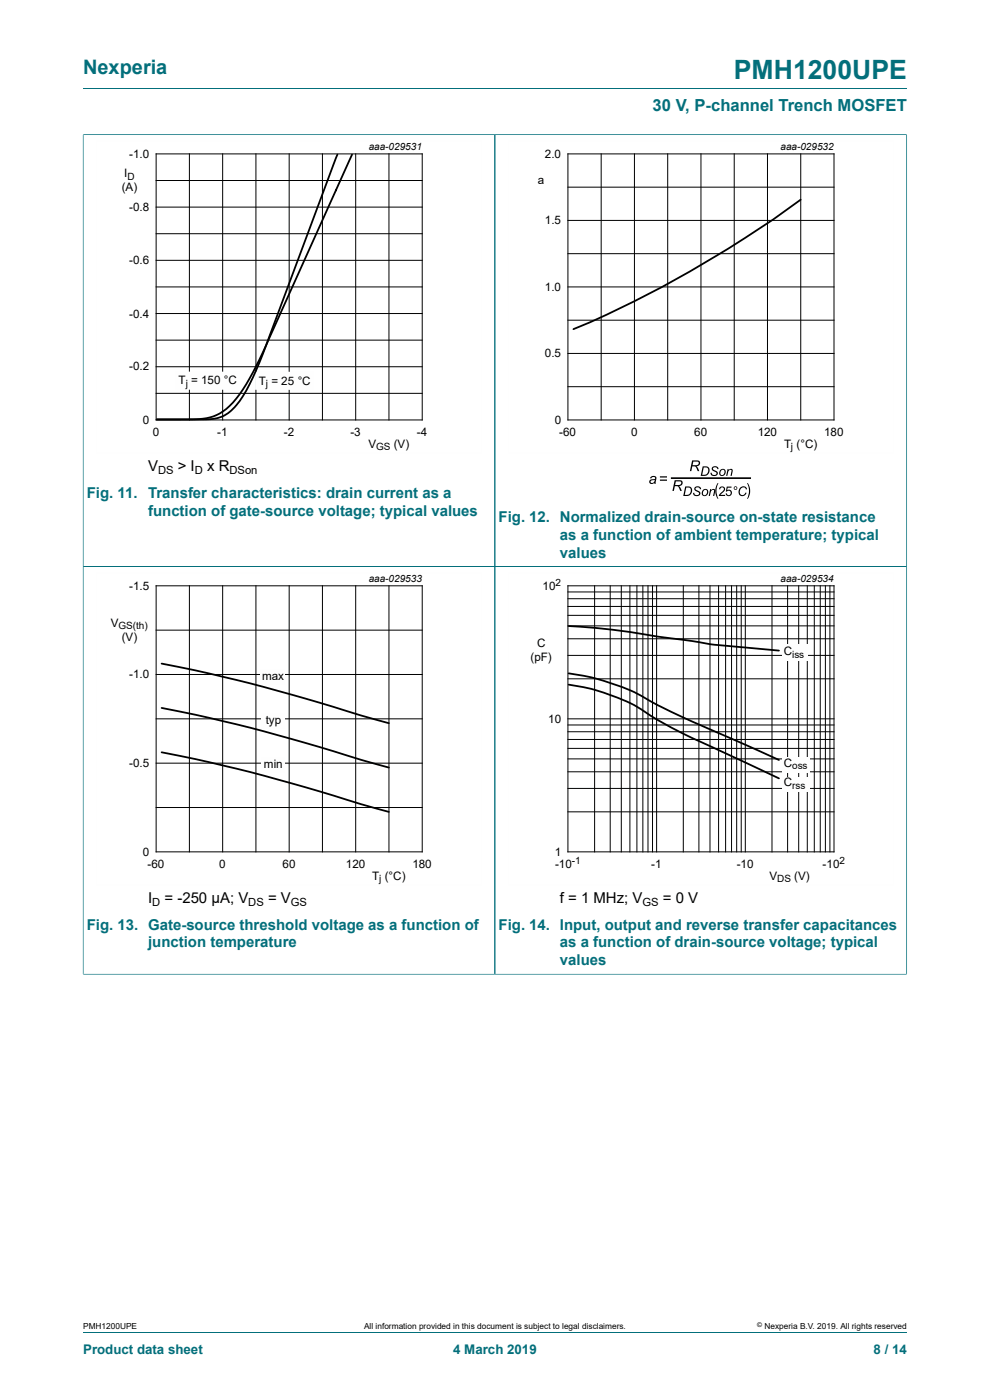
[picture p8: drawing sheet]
<svg xmlns="http://www.w3.org/2000/svg" width="210mm" height="297mm" viewBox="0 0 210 297" stroke-linecap="round" stroke-linejoin="round" font-family="sans-serif">
<path d="M17.6 18.8h174.8M17.6 28.5v91.7h87.4v-91.6h-87.4" fill="none" stroke="#036f7b" stroke-width=".21"/>
<path d="M102.3 29.8h-81.9v66.3h81.9" fill="none" stroke="#fefefe" stroke-width=".21"/>
<g fill="none" stroke="#000" stroke-width=".21">
<path d="M33.1 32.6h56.5v56.5h-56.5zM33.1 38.3h56.5M40.2 32.6v56.5M47.2 32.6v56.5M54.3 32.6v56.5M61.3 32.6v56.5M68.4 32.6v56.5M75.5 32.6v56.5M82.5 32.6v56.5M33.1 49.6h56.5M33.1 43.9h56.5M33.1 55.2h56.5"/>
<path d="M33.1 60.9h56.5M33.1 72.2h56.5M33.1 66.5h56.5M33.1 77.8h56.5M33.1 83.4h56.5"/>
</g>
<g fill="#fefefe">
<path d="M37.1 78.8l13.7 .1v3.8h-13.7z"/>
<path d="M54.1 78.9h12.5v3.8h-12.5z"/>
</g>
<path d="M71.6 32.8l-15.8 42.3a37.7 37.7 0 0 1-6.2 11.5 8.1 8.1 0 0 1-6.9 2.4h-9.5h5.7a14.8 14.8 0 0 0 8.1-1.5 23.6 23.6 0 0 0 7.1-9.4l1.9-3.8 18.7-41.5M169.8 42.4a241.3 241.3 0 0 1-48.2 27.4M34.3 150.2l8.6 1.7 10.9 2.7 11.8 3.2 16.9 5M34.3 159.6l8.6 1.8 10.9 2.6 11.1 3 17.6 5.2M34.3 140.8l7.8 1.6 11.7 2.8 11.1 3 17.6 5.2" fill="none" stroke="#000" stroke-width=".38"/>
<path d="M192.3 28.5v91.7h-174.7v86.5M192.4 28.6h-87.4v178.1h-87.4" fill="none" stroke="#036f7b" stroke-width=".21"/>
<path d="M189.6 29.8h-81.8v66.3h81.8M102.3 121.5h-81.9v66.3h81.9" fill="none" stroke="#fefefe" stroke-width=".21"/>
<g fill="none" stroke="#000" stroke-width=".21">
<path d="M120.5 32.6h56.4v56.5h-56.4zM120.5 39.7h56.4M127.5 32.6v56.5M134.6 32.6v56.5M141.6 32.6v56.5M148.7 32.6v56.5M155.7 32.6v56.5M162.8 32.6v56.5M169.9 32.6v56.5M120.5 53.8h56.4M120.5 46.8h56.4M120.5 75h56.4"/>
<path d="M120.5 67.9h56.4M120.5 60.9h56.4M120.5 82h56.4M33.1 124.3h56.5v56.4h-56.5zM33.1 133.7h56.5M40.2 124.3v56.4M47.2 124.3v56.4M54.3 124.3v56.4M61.3 124.3v56.4M68.4 124.3v56.4M75.5 124.3v56.4M82.5 124.3v56.4"/>
<path d="M33.1 143.1h56.5M33.1 152.5h56.5M33.1 161.9h56.5M33.1 171.3h56.5"/>
</g>
<g fill="#000">
<path d="M147.5 103.3a.75 .75 0 0 1 1.2 .5l-.3-.1a.45 .45 0 0 0-.4-.3 .45 .45 0 0 0-.4 .4l.1 .1a.75 .75 0 0 1 .8 1.1 .82 .82 0 0 1-.9 .2 .82 .82 0 0 1-.6-.6l.3-.1a.48 .48 0 0 0 .5 .5 .48 .48 0 0 0 .4-.5 1.05 1.05 0 0 1-.9-.9zM150.6 103.8h.3l-.1 .2a.47 .47 0 0 1 .6-.3 .47 .47 0 0 1 .3 .6l-.2 .9h-.2l.2-1.2a.49 .49 0 0 0-.6 0 .49 .49 0 0 0-.2 .5l-.1 .7h-.3zM151.2 99a.75 .75 0 0 1 1.2 .5h-.3a.45 .45 0 0 0-.4-.4 .45 .45 0 0 0-.4 .5l.1 .1a.75 .75 0 0 1 .8 1 .82 .82 0 0 1-.9 .3 .82 .82 0 0 1-.6-.7h.3a.48 .48 0 0 0 .5 .5 .48 .48 0 0 0 .4-.6 1.05 1.05 0 0 1-.9-.9zM152.2 102.5h.2l-.3 .7a3.6 3.6 0 0 0 .3 2.6h-.2a3.1 3.1 0 0 1 0-3.3zM154.3 99.5h.3l-.1 .3a.47 .47 0 0 1 .6-.4 .47 .47 0 0 1 .3 .7l-.2 .9h-.2l.2-1.2a.49 .49 0 0 0-.6 0 .49 .49 0 0 0-.2 .5l-.1 .7h-.3zM157 103.5a.83 .83 0 0 1 .8-.3 .83 .83 0 0 1 .7 .6h-.3a.7 .7 0 0 0-.9-.3 .7 .7 0 0 0-.4 .9 .59 .59 0 0 0 .6 .6 .59 .59 0 0 0 .6-.5h.3a.92 .92 0 0 1-1.4 .6 .92 .92 0 0 1-.2-1.4zM158.5 102.5h.1a3.1 3.1 0 0 1 0 3.3h-.1a3.6 3.6 0 0 0 0-3.3z"/>
<path d="M146.8 97.7h1a.64 .64 0 0 1 .7 .6 .64 .64 0 0 1-.8 .6l.6 1h-.3l-.2-.4a.71 .71 0 0 0-.9-.6l-.3 1h-.3zM147.1 97.9l-.2 .8a1.02 1.02 0 0 0 1.3-.4l-.1-.3z"/>
<path d="M138 101.2a.65 .65 0 0 1 .8-.2 .65 .65 0 0 1 .4 .7l-.1 .9h-.3v-.2a.54 .54 0 0 1-.9 .2 .54 .54 0 0 1 .2-.9l.8-.1a.39 .39 0 0 0-.3-.5 .39 .39 0 0 0-.4 .4h-.3zM138 102a.38 .38 0 0 0 .3 .5 .38 .38 0 0 0 .5-.3l.1-.4z"/>
<path d="M140 101h1.5v.3h-1.5zM140 101.7h1.5v.3h-1.5z"/>
<path d="M143.1 101.9h1a.64 .64 0 0 1 .7 .6 .64 .64 0 0 1-.8 .6l.6 1h-.3l-.2-.4a.71 .71 0 0 0-1-.6l-.2 1h-.3zM143.4 102.1l-.2 .8a1.02 1.02 0 0 0 1.3-.4l-.1-.3z"/>
<path d="M145.3 103.2h.7a1.01 1.01 0 0 1 .8 1 1.01 1.01 0 0 1-.8 1h-1.1zM145.6 103.4l-.4 1.6a.93 .93 0 0 0 1.2-.4 .93 .93 0 0 0-.2-1.1z"/>
<path d="M149.1 98.9h.6a1.01 1.01 0 0 1 .8 1 1.01 1.01 0 0 1-.8 1l-1.1 .1zM149.3 99.2l-.3 1.5a.93 .93 0 0 0 1.1-.3 .93 .93 0 0 0-.2-1.2z"/>
<path d="M149.1 104a.73 .73 0 0 1 1.1 .2 .73 .73 0 0 1-.5 1 .7 .7 0 0 1-.9-.4 .7 .7 0 0 1 .3-.8zM149.3 104a.5 .5 0 0 0-.3 .7 .5 .5 0 0 0 .7 .3l.1-.1a.47 .47 0 0 0 .2-.7 .47 .47 0 0 0-.7-.2z"/>
<path d="M152.8 99.7a.73 .73 0 0 1 1.1 .3 .73 .73 0 0 1-.5 1 .7 .7 0 0 1-.9-.4 .7 .7 0 0 1 .3-.9zM153 99.8a.5 .5 0 0 0-.3 .6 .5 .5 0 0 0 .7 .3l.1-.1a.47 .47 0 0 0 .2-.7 .47 .47 0 0 0-.7-.1z"/>
<path d="M152.7 103.3a.66 .66 0 0 1 1 .2 .66 .66 0 0 1-.3 1l-.6 .5h1v.2h-1.3l.3-.5a1.11 1.11 0 0 0 .7-1.2l-.5-.1-.2 .4h-.3zM154.2 103.2h1v.3h-.8l-.1 .5a.67 .67 0 0 1 .9 .3 .67 .67 0 0 1-.4 .9 .67 .67 0 0 1-.9-.5h.3a.45 .45 0 0 0 .6 .2 .45 .45 0 0 0 .1-.7 .45 .45 0 0 0-.6 0l-.3 .1z"/>
<path d="M155.6 103.5a.4 .4 0 0 1 .8 0 .4 .4 0 0 1-.8 0zM155.8 103.5a.25 .25 0 0 0 .5 0 .25 .25 0 0 0-.5 0z"/>
</g>
<path d="M142.5 101.4h16.6" fill="none" stroke="#000" stroke-width=".35"/>
<g fill="#fefefe">
<path d="M55.4 160.7h5v3.3h-5z"/>
<path d="M55.4 151.2h5v3.4h-5z"/>
<path d="M55.3 141.9h5.2v3.3h-5.2z"/>
</g>
<path d="M192.4 206.7h-87.4v-86.5h87.3v86.5" fill="none" stroke="#036f7b" stroke-width=".21"/>
<path d="M189.6 121.5h-81.8v66.3h81.8" fill="none" stroke="#fefefe" stroke-width=".21"/>
<g fill="none" stroke="#000" stroke-width=".21">
<path d="M120.5 124.3h56.4v56.4h-56.4zM120.5 139h56.4M120.5 135.5h56.4M120.5 132.8h56.4M120.5 130.5h56.4M120.5 128.7h56.4M120.5 127h56.4M120.5 125.6h56.4M126.1 124.3v56.4M129.4 124.3v56.4M131.8 124.3v56.4M133.6 124.3v56.4"/>
<path d="M135.1 124.3v56.4M136.4 124.3v56.4M137.5 124.3v56.4M138.4 124.3v56.4M139.3 124.3v56.4M144.9 124.3v56.4M148.3 124.3v56.4M150.6 124.3v56.4M152.4 124.3v56.4M153.9 124.3v56.4M155.2 124.3v56.4M156.3 124.3v56.4"/>
<path d="M157.2 124.3v56.4M158.1 124.3v56.4M163.8 124.3v56.4M167.1 124.3v56.4M169.4 124.3v56.4M171.2 124.3v56.4M172.7 124.3v56.4M174 124.3v56.4M175.1 124.3v56.4M176 124.3v56.4M120.5 158.8h56.4M120.5 156.9h56.4"/>
<path d="M120.5 155.2h56.4M120.5 153.8h56.4M120.5 152.5h56.4M120.5 144h56.4M120.5 172.2h56.4M120.5 167.3h56.4M120.5 163.7h56.4M120.5 161h56.4"/>
</g>
<path d="M120.6 132.8l5.7 .4 5.9 .7 18.9 2.8 14.1 1.3M120.6 145.2a41.7 41.7 0 0 1 16.1 5.7 111.9 111.9 0 0 0 16.1 8.4l12.4 5.8M120.6 142.8a47.5 47.5 0 0 1 18.8 6.7l6.9 3.3 18.9 8.4" fill="none" stroke="#000" stroke-width=".38"/>
<g fill="#fefefe">
<path d="M165.8 136.7h5.5v3.5h-5.5z"/>
<path d="M165.8 164.8h5.9v3.1h-5.9z"/>
<path d="M165.8 160.7h5.9v3.3h-5.9z"/>
</g>
<path d="M17.6 28.6v178M17.7 28.6h174.6M105 28.6v178M192.3 28.6v178M17.7 120.2h174.6M17.7 206.7h174.6M17.6 282.6h174.8" fill="none" stroke="#036f7b" stroke-width=".21"/>
<text font-size="5.6" fill="#036f7b" x="155.7" y="16.8">PMH1200UPE</text>
<text font-size="4.2" fill="#036f7b" x="17.6" y="15.6">Nexperia</text>
<text font-size="3.5" fill="#036f7b" x="138.4" y="23.7">30 V, P-channel Trench MOSFET</text>
<g font-size="3.2">
<text x="31.4" y="100">V</text>
<text x="37.7" y="100">&gt; I</text>
<text x="43.9" y="100">x R</text>
<text x="31.4" y="191.6">I</text>
<text x="34.9" y="191.6">= -250 μA; V</text>
<text x="56.9" y="191.6">= V</text>
<text x="118.8" y="191.6">f = 1 MHz; V</text>
<text x="140.6" y="191.6">= 0 V</text>
</g>
<g font-size="3.2" fill="#036f7b">
<text x="18.4" y="105.6">Fig. 11.</text>
<text x="31.4" y="105.6">Transfer characteristics: drain current as a</text>
<text x="31.4" y="109.4">function of gate-source voltage; typical values</text>
<text x="105.8" y="110.7">Fig. 12. Normalized drain-source on-state resistance</text>
<text x="118.8" y="114.5">as a function of ambient temperature; typical</text>
<text x="118.8" y="118.3">values</text>
<text x="18.4" y="197.2">Fig. 13. Gate-source threshold voltage as a function of</text>
<text x="105.8" y="197.2">Fig. 14. Input, output and reverse transfer capacitances</text>
<text x="31.4" y="201">junction temperature</text>
<text x="118.8" y="201">as a function of drain-source voltage; typical</text>
<text x="118.8" y="204.8">values</text>
</g>
<g font-size="2.8" fill="#036f7b">
<text x="17.6" y="287.2">Product data sheet</text>
<text x="96.1" y="287.2">4 March 2019</text>
<text x="185.3" y="287.2">8 / 14</text>
</g>
<g font-size="2.5">
<text x="27.4" y="33.4">-1.0</text>
<text x="115.6" y="33.4">2.0</text>
<text x="25.8" y="40.6">(A)</text>
<text x="26.3" y="37.6">I</text>
<text x="114.1" y="39">a</text>
<text x="27.4" y="44.8">-0.8</text>
<text x="115.6" y="47.5">1.5</text>
<text x="27.4" y="56.1">-0.6</text>
<text x="115.6" y="61.7">1.0</text>
<text x="27.4" y="67.4">-0.4</text>
<text x="115.6" y="75.8">0.5</text>
<text x="27.4" y="78.6">-0.2</text>
<text x="37.9" y="81.5">T</text>
<text x="40.5" y="81.5">= 150</text>
<text x="47.5" y="81.5">°C</text>
<text x="54.9" y="81.6">T = 25 °C</text>
<text x="30.3" y="89.9">0</text>
<text x="117.7" y="89.9">0</text>
<text x="32.4" y="92.4">0</text>
<text x="46.1" y="92.4">-1</text>
<text x="60.2" y="92.4">-2</text>
<text x="74.3" y="92.4">-3</text>
<text x="78.1" y="95">V</text>
<text x="83.5" y="95">(V)</text>
<text x="88.4" y="92.4">-4</text>
<text x="118.6" y="92.4">-60</text>
<text x="133.9" y="92.4">0</text>
<text x="147.3" y="92.4">60</text>
<text x="160.7" y="92.4">120</text>
<text x="166.3" y="95">T (°C)</text>
<text x="174.8" y="92.4">180</text>
<text x="27.4" y="125.1">-1.5</text>
<text x="115.1" y="125.1">10</text>
<text x="23.5" y="133">V</text>
<text x="25.8" y="135.9">(V)</text>
<text x="113.9" y="137.3">C</text>
<text x="27.4" y="143.9">-1.0</text>
<text x="112.5" y="140.3">(pF)</text>
<text x="166.2" y="139">C</text>
<text x="55.6" y="144.2">max</text>
<text x="56.4" y="153.5">typ</text>
<text x="116.3" y="153.3">10</text>
<text x="27.4" y="162.7">-0.5</text>
<text x="56" y="163">min</text>
<text x="166.2" y="166.8">C</text>
<text x="166.2" y="162.7">C</text>
<text x="30.3" y="181.5">0</text>
<text x="31.3" y="184.1">-60</text>
<text x="46.5" y="184.1">0</text>
<text x="59.9" y="184.1">60</text>
<text x="73.4" y="184.1">120</text>
<text x="87.5" y="184.1">180</text>
<text x="117.7" y="181.5">1</text>
<text x="117.7" y="184.1">-10</text>
<text x="138.1" y="184.1">-1</text>
<text x="156.3" y="184.1">-10</text>
<text x="174.5" y="184.1">-10</text>
<text x="79" y="186.6">T (°C)</text>
<text x="163.2" y="186.6">V</text>
<text x="168.5" y="186.6">(V)</text>
</g>
<g font-size="2.4">
<text x="33.5" y="100.6">DS</text>
<text x="41.3" y="100.6">D</text>
<text x="48.7" y="100.6">DSon</text>
<text x="32.3" y="192.2">D</text>
<text x="52.7" y="192.2">DS</text>
<text x="61.7" y="192.2">GS</text>
<text x="136.3" y="192.2">GS</text>
</g>
<g font-size="2.1">
<text x="78.2" y="31.8">aaa-029531</text>
<text x="165.6" y="31.8">aaa-029532</text>
<text x="27" y="38.1">D</text>
<text x="39.4" y="82">j</text>
<text x="56.4" y="82.1">j</text>
<text x="79.8" y="95.5">GS</text>
<text x="167.8" y="95.5">j</text>
<text x="78.2" y="123.4">aaa-029533</text>
<text x="117.9" y="124.4">2</text>
<text x="165.6" y="123.4">aaa-029534</text>
<text x="25.1" y="133.5">GS(th)</text>
<text x="168" y="139.6">iss</text>
<text x="168" y="167.3">rss</text>
<text x="168" y="163.2">oss</text>
<text x="121.3" y="183.3">-1</text>
<text x="178.1" y="183.3">2</text>
<text x="80.4" y="187.1">j</text>
<text x="164.9" y="187.1">DS</text>
</g>
<g font-size="1.8">
<text x="17.6" y="282">PMH1200UPE</text>
<text x="77.2" y="282">All information provided in this document is subject to legal disclaimers.</text>
<text x="162.2" y="282">Nexperia B.V. 2019. All rights reserved</text>
</g>
<text font-size="1.4" x="160.6" y="281.6">©</text>
</svg>
